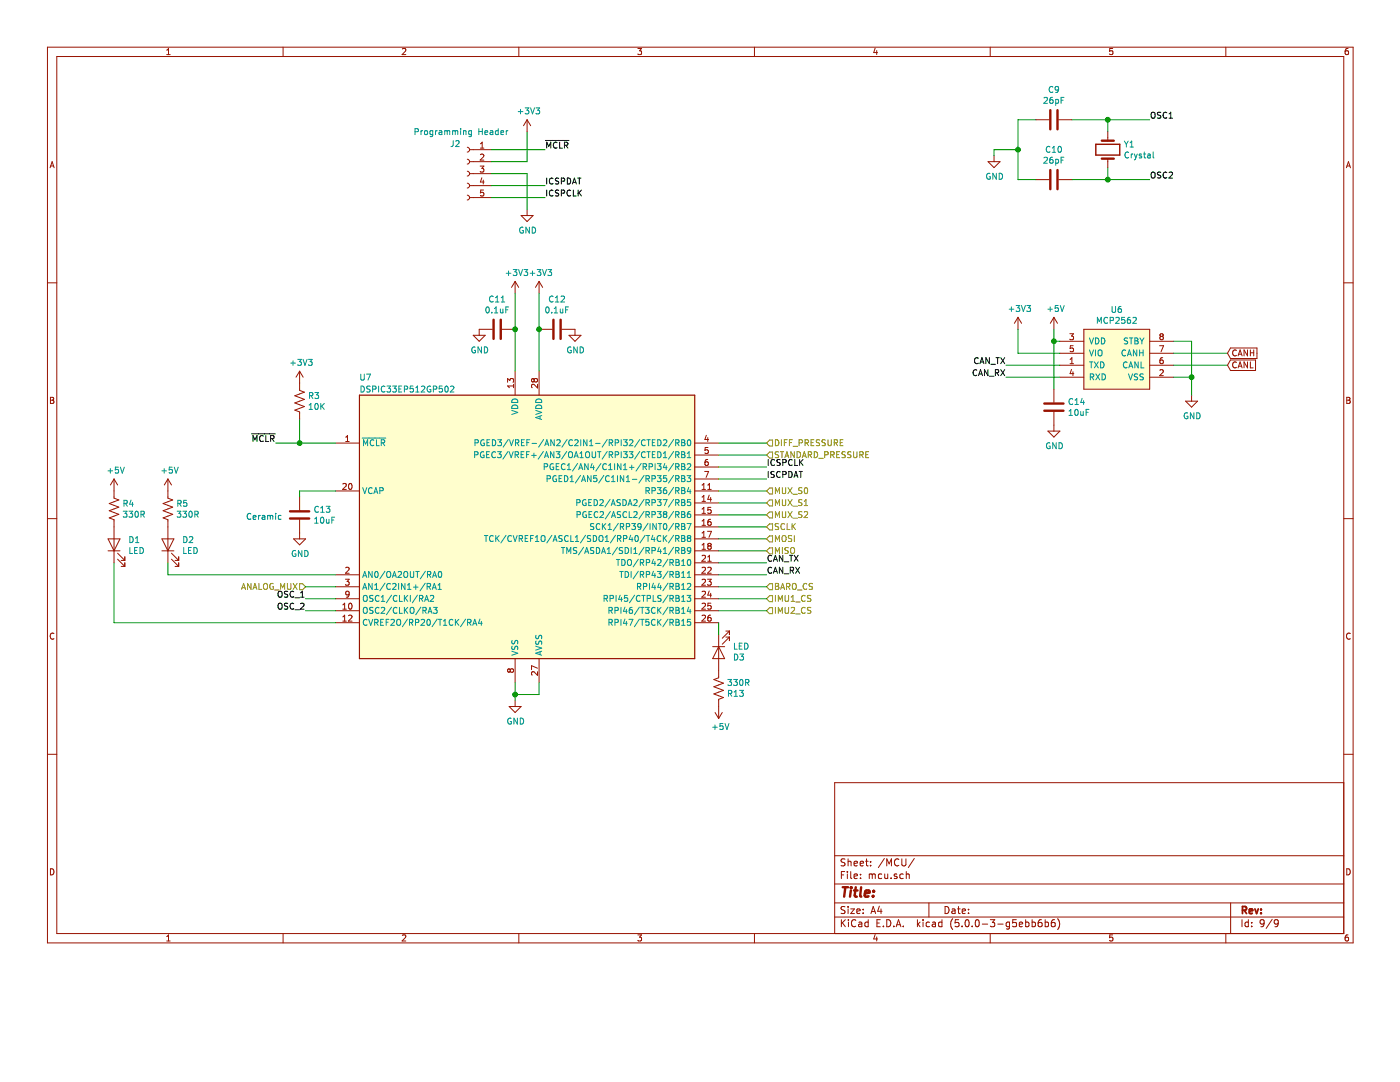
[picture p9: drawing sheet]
EESchema Schematic File Version 4
LIBS:sensors-cache
EELAYER 26 0
EELAYER END
$Descr A4 11693 8268
encoding utf-8
Sheet 9 9
Title ""
Date ""
Rev ""
Comp ""
Comment1 ""
Comment2 ""
Comment3 ""
Comment4 ""
$EndDescr
$Comp
L canhw:MCP2562 U?
U 1 1
P 9350 2850
AR Path="/5B9CFC89/5BB14883" Ref="U?"  Part="1" 
AR Path="/5B9D6FCC/5BB14883" Ref="U?"  Part="1" 
AR Path="/5BB12E21/5BB14883" Ref="U?"  Part="1" 
AR Path="/5BB1460E/5BB14883" Ref="U6"  Part="1" 
F 0 "U6" H 9325 3115 50  0000 C CNN
F 1 "MCP2562" H 9325 3024 50  0000 C CNN
F 2 "" H 9350 2850 50  0001 C CNN
F 3 "" H 9350 2850 50  0001 C CNN
	1    9350 2850
	1    0    0    -1  
$EndComp
$Comp
L power:+5V #PWR?
U 1 1
P 8800 2750
AR Path="/5B9CFC89/5BB1488A" Ref="#PWR?"  Part="1" 
AR Path="/5B9D6FCC/5BB1488A" Ref="#PWR?"  Part="1" 
AR Path="/5BB12E21/5BB1488A" Ref="#PWR?"  Part="1" 
AR Path="/5BB1460E/5BB1488A" Ref="#PWR035"  Part="1" 
F 0 "#PWR035" H 8800 2600 50  0001 C CNN
F 1 "+5V" H 8815 2923 50  0000 C CNN
F 2 "" H 8800 2750 50  0001 C CNN
F 3 "" H 8800 2750 50  0001 C CNN
	1    8800 2750
	1    0    0    -1  
$EndComp
$Comp
L Connector:Conn_01x05_Female J?
U 1 1
P 3900 1450
AR Path="/5B9CFC89/5BB14897" Ref="J?"  Part="1" 
AR Path="/5B9D6FCC/5BB14897" Ref="J?"  Part="1" 
AR Path="/5BB12E21/5BB14897" Ref="J?"  Part="1" 
AR Path="/5BB1460E/5BB14897" Ref="J2"  Part="1" 
F 0 "J2" H 4000 1700 50  0000 C CNN
F 1 "Programming Header" H 3950 1800 50  0000 C CNN
F 2 "Pin_Headers:Pin_Header_Straight_1x05_Pitch2.54mm" H 3900 1450 50  0001 C CNN
F 3 "~" H 3900 1450 50  0001 C CNN
	1    3900 1450
	-1   0    0    -1  
$EndComp
Text Label 4550 1250 0    50   ~ 0
~MCLR
$Comp
L power:GND #PWR?
U 1 1
P 4400 1750
AR Path="/5B9CFC89/5BB148A5" Ref="#PWR?"  Part="1" 
AR Path="/5B9D6FCC/5BB148A5" Ref="#PWR?"  Part="1" 
AR Path="/5BB12E21/5BB148A5" Ref="#PWR?"  Part="1" 
AR Path="/5BB1460E/5BB148A5" Ref="#PWR027"  Part="1" 
F 0 "#PWR027" H 4400 1500 50  0001 C CNN
F 1 "GND" H 4405 1577 50  0000 C CNN
F 2 "" H 4400 1750 50  0001 C CNN
F 3 "" H 4400 1750 50  0001 C CNN
	1    4400 1750
	1    0    0    -1  
$EndComp
Wire Wire Line
	4400 1750 4400 1450
Wire Wire Line
	4400 1450 4100 1450
Wire Wire Line
	4400 1350 4100 1350
Text Label 4550 1550 0    50   ~ 0
ICSPDAT
Text Label 4550 1650 0    50   ~ 0
ICSPCLK
Text Label 8400 3050 2    50   ~ 0
CAN_TX
Text Label 8400 3150 2    50   ~ 0
CAN_RX
Wire Wire Line
	8400 3050 8850 3050
Wire Wire Line
	8400 3150 8850 3150
$Comp
L power:GND #PWR?
U 1 1
P 9950 3300
AR Path="/5B9CFC89/5BB148D6" Ref="#PWR?"  Part="1" 
AR Path="/5B9D6FCC/5BB148D6" Ref="#PWR?"  Part="1" 
AR Path="/5BB12E21/5BB148D6" Ref="#PWR?"  Part="1" 
AR Path="/5BB1460E/5BB148D6" Ref="#PWR038"  Part="1" 
F 0 "#PWR038" H 9950 3050 50  0001 C CNN
F 1 "GND" H 9955 3127 50  0000 C CNN
F 2 "" H 9950 3300 50  0001 C CNN
F 3 "" H 9950 3300 50  0001 C CNN
	1    9950 3300
	1    0    0    -1  
$EndComp
Wire Wire Line
	9950 3300 9950 3150
Wire Wire Line
	9950 2850 9800 2850
Wire Wire Line
	9800 3150 9950 3150
Connection ~ 9950 3150
Wire Wire Line
	9950 3150 9950 2850
Wire Wire Line
	10250 2950 9800 2950
Wire Wire Line
	4400 1100 4400 1350
Wire Wire Line
	4100 1650 4550 1650
Wire Wire Line
	4100 1550 4550 1550
Wire Wire Line
	4100 1250 4550 1250
Wire Wire Line
	10250 3050 9800 3050
$Comp
L power:GND #PWR?
U 1 1
P 8800 3550
AR Path="/5B9CFC89/5BB148EE" Ref="#PWR?"  Part="1" 
AR Path="/5B9D6FCC/5BB148EE" Ref="#PWR?"  Part="1" 
AR Path="/5BB12E21/5BB148EE" Ref="#PWR?"  Part="1" 
AR Path="/5BB1460E/5BB148EE" Ref="#PWR040"  Part="1" 
F 0 "#PWR040" H 8800 3300 50  0001 C CNN
F 1 "GND" H 8805 3377 50  0000 C CNN
F 2 "" H 8800 3550 50  0001 C CNN
F 3 "" H 8800 3550 50  0001 C CNN
	1    8800 3550
	1    0    0    -1  
$EndComp
Wire Wire Line
	8950 1000 9250 1000
Wire Wire Line
	9250 1000 9250 1100
Wire Wire Line
	8950 1500 9250 1500
Wire Wire Line
	9250 1500 9250 1400
Text Label 9600 1000 0    50   ~ 0
OSC1
Text Label 9600 1500 0    50   ~ 0
OSC2
Wire Wire Line
	9600 1000 9250 1000
Connection ~ 9250 1000
Wire Wire Line
	9600 1500 9250 1500
Connection ~ 9250 1500
Wire Wire Line
	8650 1000 8500 1000
Wire Wire Line
	8500 1000 8500 1250
Wire Wire Line
	8500 1500 8650 1500
$Comp
L power:GND #PWR?
U 1 1
P 8300 1300
AR Path="/5B9CFC89/5BB1492B" Ref="#PWR?"  Part="1" 
AR Path="/5B9D6FCC/5BB1492B" Ref="#PWR?"  Part="1" 
AR Path="/5BB12E21/5BB1492B" Ref="#PWR?"  Part="1" 
AR Path="/5BB1460E/5BB1492B" Ref="#PWR028"  Part="1" 
F 0 "#PWR028" H 8300 1050 50  0001 C CNN
F 1 "GND" H 8305 1127 50  0000 C CNN
F 2 "" H 8300 1300 50  0001 C CNN
F 3 "" H 8300 1300 50  0001 C CNN
	1    8300 1300
	1    0    0    -1  
$EndComp
Wire Wire Line
	8300 1300 8300 1250
Wire Wire Line
	8300 1250 8500 1250
Connection ~ 8500 1250
Wire Wire Line
	8500 1250 8500 1500
Text GLabel 10250 2950 2    50   Input ~ 0
CANH
Text GLabel 10250 3050 2    50   Input ~ 0
CANL
$Comp
L canhw:DSPIC33EP512GP502 U7
U 1 1
P 4400 4400
F 0 "U7" H 3050 5650 50  0000 C CNN
F 1 "DSPIC33EP512GP502" H 3400 5550 50  0000 C CNN
F 2 "Package_DIP:DIP-28_W7.62mm" H 4400 4400 50  0001 C CNN
F 3 "http://ww1.microchip.com/downloads/en/DeviceDoc/70000657H.pdf" H 4400 4400 50  0001 C CNN
	1    4400 4400
	1    0    0    -1  
$EndComp
$Comp
L power:GND #PWR041
U 1 1
P 4300 5850
F 0 "#PWR041" H 4300 5600 50  0001 C CNN
F 1 "GND" H 4305 5677 50  0000 C CNN
F 2 "" H 4300 5850 50  0001 C CNN
F 3 "" H 4300 5850 50  0001 C CNN
	1    4300 5850
	1    0    0    -1  
$EndComp
Wire Wire Line
	4300 5850 4300 5800
Wire Wire Line
	4500 5700 4500 5800
Wire Wire Line
	4500 5800 4300 5800
Connection ~ 4300 5800
Wire Wire Line
	4300 5800 4300 5700
Text Label 2300 3700 2    50   ~ 0
~MCLR
Wire Wire Line
	2300 3700 2500 3700
Connection ~ 2500 3700
Wire Wire Line
	2500 3700 2800 3700
Wire Wire Line
	2500 3500 2500 3700
$Comp
L power:GND #PWR032
U 1 1
P 4800 2750
F 0 "#PWR032" H 4800 2500 50  0001 C CNN
F 1 "GND" H 4805 2577 50  0000 C CNN
F 2 "" H 4800 2750 50  0001 C CNN
F 3 "" H 4800 2750 50  0001 C CNN
	1    4800 2750
	1    0    0    -1  
$EndComp
Wire Wire Line
	2500 4150 2500 4100
Wire Wire Line
	2500 4100 2800 4100
$Comp
L power:GND #PWR039
U 1 1
P 2500 4450
F 0 "#PWR039" H 2500 4200 50  0001 C CNN
F 1 "GND" H 2505 4277 50  0000 C CNN
F 2 "" H 2500 4450 50  0001 C CNN
F 3 "" H 2500 4450 50  0001 C CNN
	1    2500 4450
	1    0    0    -1  
$EndComp
Text Notes 2050 4350 0    50   ~ 0
Ceramic
Text Label 2550 5000 2    50   ~ 0
OSC_1
Text Label 2550 5100 2    50   ~ 0
OSC_2
Wire Wire Line
	2550 5000 2800 5000
Wire Wire Line
	2550 5100 2800 5100
Wire Wire Line
	6400 4400 6000 4400
Wire Wire Line
	6400 4500 6000 4500
Wire Wire Line
	6400 4600 6000 4600
Text Label 6400 4000 0    50   ~ 0
ISCPDAT
Wire Wire Line
	6400 4000 6000 4000
Text Label 6400 3900 0    50   ~ 0
ICSPCLK
Wire Wire Line
	6400 3900 6000 3900
Text Label 6400 4700 0    50   ~ 0
CAN_TX
Text Label 6400 4800 0    50   ~ 0
CAN_RX
Wire Wire Line
	6400 4700 6000 4700
Wire Wire Line
	6400 4800 6000 4800
Wire Wire Line
	6000 4100 6400 4100
Wire Wire Line
	6000 4200 6400 4200
Wire Wire Line
	6000 4300 6400 4300
Text HLabel 6400 3700 2    50   Input ~ 0
DIFF_PRESSURE
Text HLabel 6400 3800 2    50   Input ~ 0
STANDARD_PRESSURE
Wire Wire Line
	6400 3800 6000 3800
Wire Wire Line
	6400 3700 6000 3700
$Comp
L power:+3V3 #PWR029
U 1 1
P 4300 2450
F 0 "#PWR029" H 4300 2300 50  0001 C CNN
F 1 "+3V3" H 4315 2623 50  0000 C CNN
F 2 "" H 4300 2450 50  0001 C CNN
F 3 "" H 4300 2450 50  0001 C CNN
	1    4300 2450
	1    0    0    -1  
$EndComp
$Comp
L power:+3V3 #PWR026
U 1 1
P 4400 1100
F 0 "#PWR026" H 4400 950 50  0001 C CNN
F 1 "+3V3" H 4415 1273 50  0000 C CNN
F 2 "" H 4400 1100 50  0001 C CNN
F 3 "" H 4400 1100 50  0001 C CNN
	1    4400 1100
	1    0    0    -1  
$EndComp
Wire Wire Line
	8800 2750 8800 2850
Wire Wire Line
	8800 2850 8850 2850
Wire Wire Line
	8800 3250 8800 2850
Connection ~ 8800 2850
$Comp
L power:+3V3 #PWR034
U 1 1
P 8500 2750
F 0 "#PWR034" H 8500 2600 50  0001 C CNN
F 1 "+3V3" H 8515 2923 50  0000 C CNN
F 2 "" H 8500 2750 50  0001 C CNN
F 3 "" H 8500 2750 50  0001 C CNN
	1    8500 2750
	1    0    0    -1  
$EndComp
Wire Wire Line
	8500 2750 8500 2950
Wire Wire Line
	8500 2950 8850 2950
$Comp
L power:+3V3 #PWR033
U 1 1
P 2500 3200
F 0 "#PWR033" H 2500 3050 50  0001 C CNN
F 1 "+3V3" H 2515 3373 50  0000 C CNN
F 2 "" H 2500 3200 50  0001 C CNN
F 3 "" H 2500 3200 50  0001 C CNN
	1    2500 3200
	1    0    0    -1  
$EndComp
Text HLabel 2550 4900 0    50   Input ~ 0
ANALOG_MUX
Wire Wire Line
	2550 4900 2800 4900
Text HLabel 6400 4400 2    50   Input ~ 0
SCLK
Text HLabel 6400 4500 2    50   Input ~ 0
MOSI
Text HLabel 6400 4600 2    50   Input ~ 0
MISO
$Comp
L Device:R_US R3
U 1 1
P 2500 3350
F 0 "R3" H 2568 3396 50  0000 L CNN
F 1 "10K" H 2568 3305 50  0000 L CNN
F 2 "" V 2540 3340 50  0001 C CNN
F 3 "~" H 2500 3350 50  0001 C CNN
	1    2500 3350
	1    0    0    -1  
$EndComp
$Comp
L Device:C C13
U 1 1
P 2500 4300
F 0 "C13" H 2615 4346 50  0000 L CNN
F 1 "10uF" H 2615 4255 50  0000 L CNN
F 2 "" H 2538 4150 50  0001 C CNN
F 3 "~" H 2500 4300 50  0001 C CNN
	1    2500 4300
	1    0    0    -1  
$EndComp
$Comp
L Device:Crystal Y1
U 1 1
P 9250 1250
F 0 "Y1" V 9204 1381 50  0000 L CNN
F 1 "Crystal" V 9295 1381 50  0000 L CNN
F 2 "" H 9250 1250 50  0001 C CNN
F 3 "~" H 9250 1250 50  0001 C CNN
	1    9250 1250
	0    1    1    0   
$EndComp
$Comp
L Device:C C9
U 1 1
P 8800 1000
F 0 "C9" V 8548 1000 50  0000 C CNN
F 1 "26pF" V 8639 1000 50  0000 C CNN
F 2 "" H 8838 850 50  0001 C CNN
F 3 "~" H 8800 1000 50  0001 C CNN
	1    8800 1000
	0    1    1    0   
$EndComp
$Comp
L Device:C C10
U 1 1
P 8800 1500
F 0 "C10" V 8548 1500 50  0000 C CNN
F 1 "26pF" V 8639 1500 50  0000 C CNN
F 2 "" H 8838 1350 50  0001 C CNN
F 3 "~" H 8800 1500 50  0001 C CNN
	1    8800 1500
	0    1    1    0   
$EndComp
$Comp
L Device:C C14
U 1 1
P 8800 3400
F 0 "C14" H 8915 3446 50  0000 L CNN
F 1 "10uF" H 8915 3355 50  0000 L CNN
F 2 "" H 8838 3250 50  0001 C CNN
F 3 "~" H 8800 3400 50  0001 C CNN
	1    8800 3400
	1    0    0    -1  
$EndComp
$Comp
L power:+3V3 #PWR030
U 1 1
P 4500 2450
F 0 "#PWR030" H 4500 2300 50  0001 C CNN
F 1 "+3V3" H 4515 2623 50  0000 C CNN
F 2 "" H 4500 2450 50  0001 C CNN
F 3 "" H 4500 2450 50  0001 C CNN
	1    4500 2450
	1    0    0    -1  
$EndComp
Wire Wire Line
	4300 2450 4300 2750
Wire Wire Line
	4500 2450 4500 2750
$Comp
L Device:C C12
U 1 1
P 4650 2750
F 0 "C12" V 4398 2750 50  0000 C CNN
F 1 "0.1uF" V 4489 2750 50  0000 C CNN
F 2 "" H 4688 2600 50  0001 C CNN
F 3 "~" H 4650 2750 50  0001 C CNN
	1    4650 2750
	0    1    1    0   
$EndComp
Connection ~ 4500 2750
Wire Wire Line
	4500 2750 4500 3100
$Comp
L Device:C C11
U 1 1
P 4150 2750
F 0 "C11" V 3898 2750 50  0000 C CNN
F 1 "0.1uF" V 3989 2750 50  0000 C CNN
F 2 "" H 4188 2600 50  0001 C CNN
F 3 "~" H 4150 2750 50  0001 C CNN
	1    4150 2750
	0    1    1    0   
$EndComp
Connection ~ 4300 2750
Wire Wire Line
	4300 2750 4300 3100
$Comp
L power:GND #PWR031
U 1 1
P 4000 2750
F 0 "#PWR031" H 4000 2500 50  0001 C CNN
F 1 "GND" H 4005 2577 50  0000 C CNN
F 2 "" H 4000 2750 50  0001 C CNN
F 3 "" H 4000 2750 50  0001 C CNN
	1    4000 2750
	1    0    0    -1  
$EndComp
$Comp
L Device:LED D2
U 1 1
P 1400 4550
F 0 "D2" V 1438 4433 50  0000 R CNN
F 1 "LED" V 1347 4433 50  0000 R CNN
F 2 "" H 1400 4550 50  0001 C CNN
F 3 "~" H 1400 4550 50  0001 C CNN
	1    1400 4550
	0    -1   -1   0   
$EndComp
$Comp
L Device:R_US R5
U 1 1
P 1400 4250
F 0 "R5" H 1468 4296 50  0000 L CNN
F 1 "330R" H 1468 4205 50  0000 L CNN
F 2 "" V 1440 4240 50  0001 C CNN
F 3 "~" H 1400 4250 50  0001 C CNN
	1    1400 4250
	1    0    0    -1  
$EndComp
$Comp
L power:+5V #PWR037
U 1 1
P 1400 4100
F 0 "#PWR037" H 1400 3950 50  0001 C CNN
F 1 "+5V" H 1415 4273 50  0000 C CNN
F 2 "" H 1400 4100 50  0001 C CNN
F 3 "" H 1400 4100 50  0001 C CNN
	1    1400 4100
	1    0    0    -1  
$EndComp
$Comp
L Device:LED D1
U 1 1
P 950 4550
F 0 "D1" V 988 4433 50  0000 R CNN
F 1 "LED" V 897 4433 50  0000 R CNN
F 2 "" H 950 4550 50  0001 C CNN
F 3 "~" H 950 4550 50  0001 C CNN
	1    950  4550
	0    -1   -1   0   
$EndComp
$Comp
L Device:R_US R4
U 1 1
P 950 4250
F 0 "R4" H 1018 4296 50  0000 L CNN
F 1 "330R" H 1018 4205 50  0000 L CNN
F 2 "" V 990 4240 50  0001 C CNN
F 3 "~" H 950 4250 50  0001 C CNN
	1    950  4250
	1    0    0    -1  
$EndComp
$Comp
L power:+5V #PWR036
U 1 1
P 950 4100
F 0 "#PWR036" H 950 3950 50  0001 C CNN
F 1 "+5V" H 965 4273 50  0000 C CNN
F 2 "" H 950 4100 50  0001 C CNN
F 3 "" H 950 4100 50  0001 C CNN
	1    950  4100
	1    0    0    -1  
$EndComp
Wire Wire Line
	1400 4700 1400 4800
Wire Wire Line
	1400 4800 2800 4800
Wire Wire Line
	950  4700 950  5200
Wire Wire Line
	950  5200 2800 5200
$Comp
L Device:LED D3
U 1 1
P 6000 5450
F 0 "D3" V 6038 5333 50  0000 R CNN
F 1 "LED" V 5947 5333 50  0000 R CNN
F 2 "" H 6000 5450 50  0001 C CNN
F 3 "~" H 6000 5450 50  0001 C CNN
	1    6000 5450
	0    -1   1    0   
$EndComp
$Comp
L Device:R_US R13
U 1 1
P 6000 5750
F 0 "R13" H 6068 5796 50  0000 L CNN
F 1 "330R" H 6068 5705 50  0000 L CNN
F 2 "" V 6040 5740 50  0001 C CNN
F 3 "~" H 6000 5750 50  0001 C CNN
	1    6000 5750
	1    0    0    1   
$EndComp
$Comp
L power:+5V #PWR045
U 1 1
P 6000 5900
F 0 "#PWR045" H 6000 5750 50  0001 C CNN
F 1 "+5V" H 6015 6073 50  0000 C CNN
F 2 "" H 6000 5900 50  0001 C CNN
F 3 "" H 6000 5900 50  0001 C CNN
	1    6000 5900
	1    0    0    1   
$EndComp
Wire Wire Line
	6000 5300 6000 5200
Text HLabel 6400 4900 2    50   Input ~ 0
BARO_CS
Text HLabel 6400 5000 2    50   Input ~ 0
IMU1_CS
Text HLabel 6400 5100 2    50   Input ~ 0
IMU2_CS
Wire Wire Line
	6000 4900 6400 4900
Wire Wire Line
	6000 5000 6400 5000
Wire Wire Line
	6000 5100 6400 5100
Text HLabel 6400 4100 2    50   Input ~ 0
MUX_S0
Text HLabel 6400 4200 2    50   Input ~ 0
MUX_S1
Text HLabel 6400 4300 2    50   Input ~ 0
MUX_S2
$EndSCHEMATC
